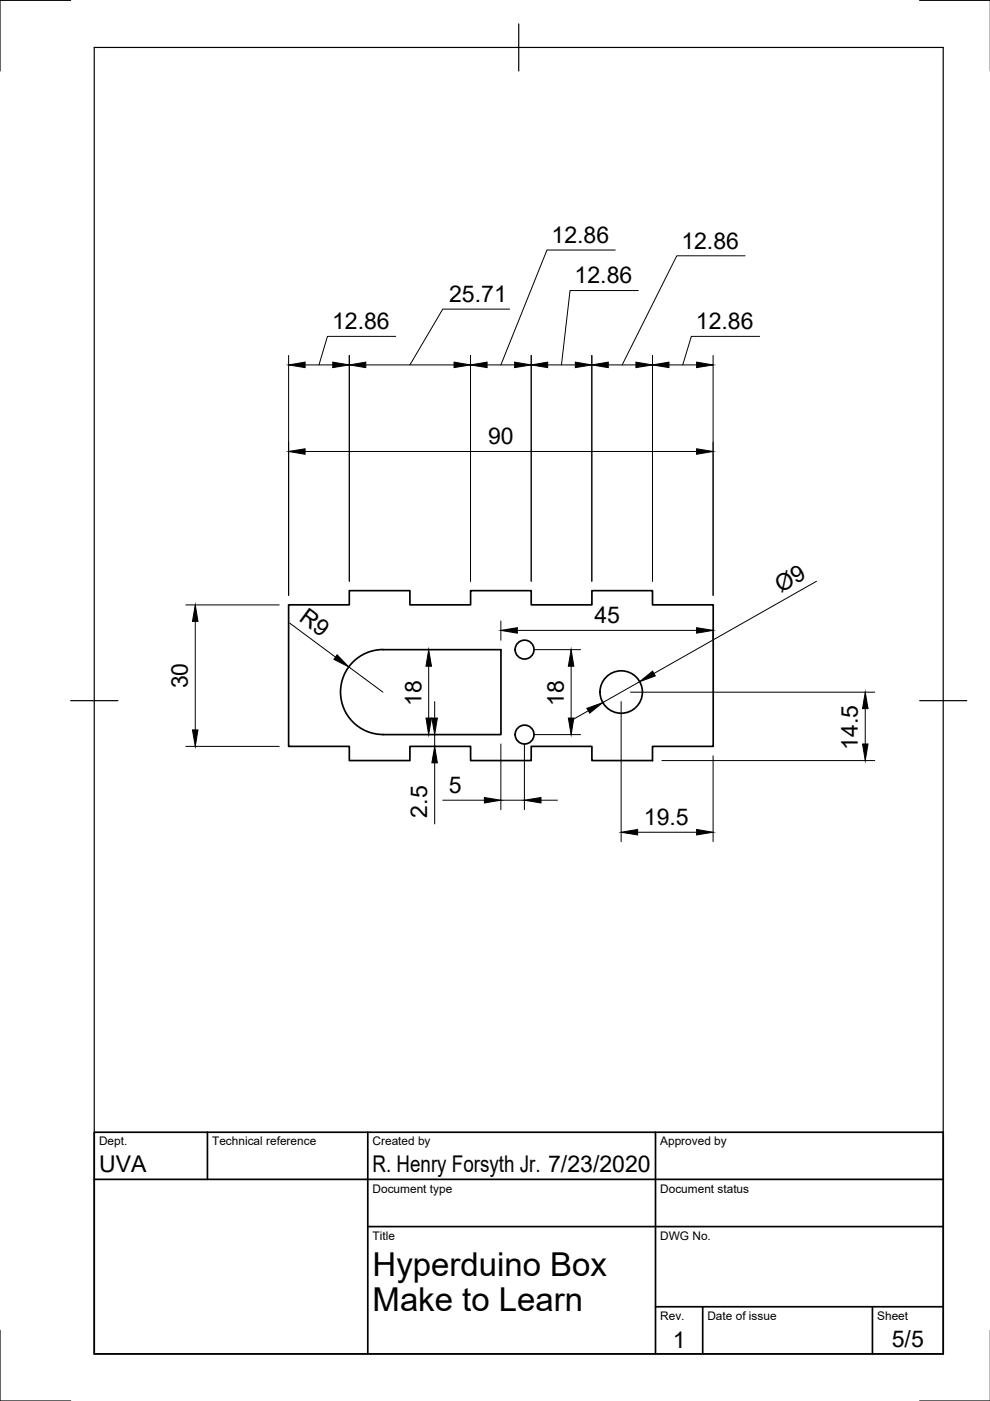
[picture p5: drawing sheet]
<svg xmlns="http://www.w3.org/2000/svg" width="210mm" height="297mm" viewBox="0 0 210 297" stroke-linecap="round" stroke-linejoin="round" font-family="sans-serif">
<!-- layer: Visible -->
<g fill="none" stroke="#000" stroke-width=".36">
<path d="M61.2 128.2h12.9v-3h12.8v3h12.9v-3h12.8v3h12.9v-3h12.8v3h12.9v30h-12.9v3.1h-12.8v-3.1h-12.9v3.1h-12.8v-3.1h-12.9v3.1h-12.8v-3.1h-12.9zM81.2 137.7a9 9 0 0 0-9 9 9 9 0 0 0 9 9l25 .1v-18.1h-25"/>
<circle cx="111.2" cy="137.7" r="2"/>
<circle cx="111.2" cy="155.7" r="2"/>
<circle cx="131.7" cy="146.7" r="4.5"/>
</g>
<!-- layer: Border -->
<path d="M15 .1h-15v15M20 10.1h180v276.9h-180zM110 5.1v10M195 .1h15M15 148.6h10M195 148.6h10M0 282.1v14.9h15M195 297h15" fill="none" stroke="#000" stroke-width=".25"/>
<!-- layer: TitleBlock -->
<path d="M20 240.1h180v46.9h-180zM20 250h180M44 240.1v9.9M78 240.1v46.9M139 240.1v46.9M78 260.1h122M139 277.1h61M149 277.1v9.9M185 277.1v9.9" fill="none" stroke="#000" stroke-width=".36"/>
<!-- layer: Dimensions -->
<g fill="none" stroke="#000" stroke-width=".21">
<path d="M130.5 53h-14.5l-9.8 24.4M158 54.2h-14.5l-11.6 23.2M61.2 75.4v50.8M64.7 77.4h5.8M74.1 75.4v47.8M77.6 77.4h18.7M83.9 71.3h-14.5l-1.8 6.1M99.8 75.4v47.8M103.3 77.4h5.8M108.1 65.5h-14.2l-7 11.9M112.6 75.4v47.8M116.1 77.4h5.9"/>
<path d="M125.5 75.4v47.8M129 77.4h5.8M135.3 61.6h-14.4l-1.9 15.8M138.3 75.4v47.8M141.8 77.4h5.9M151.2 75.4v50.8M161.1 71.3h-14.5l-1.8 6.1M64.7 95.7h83M39.4 128.3h19.8M41.4 131.7v23.1M61.4 132.1l9.7 7.2M106.2 131.7v4"/>
<path d="M109.7 133.7h38M113.2 137.7h9.9M151.2 133.5v2.2M173.1 123.2l-34.5 19.6M39.4 158.2h19.8M74 141.4l7.2 5.4M90.9 141.3v10.9M92.2 148.7v3.5M92.2 155.8v2.4M106.2 157.7v14M111.2 157.7v14M113.2 155.8h9.9"/>
<path d="M121.1 141.3v10.9M124.7 150.7l-3 1.7M131.7 148.7v29.7M133.7 146.8h51.8M135.6 144.5l-7.8 4.5M183.5 150.2v7.5M92.2 161.7v13M93.9 169.7h8.8M106.2 169.7h5M114.7 169.7h3.5M135.2 176.5h12.5M140.3 161.3h45.2"/>
<path d="M151.2 160.2v18.2"/>
</g>
<g fill="#000" stroke="#000" stroke-width=".21">
<path d="M61.2 77.4l3.5-.6v1.1zM70.5 76.8l3.6 .6-3.6 .5zM74.1 77.4l3.5-.6v1.1zM96.3 76.8l3.5 .6-3.5 .5zM99.8 77.4l3.5-.6v1.1zM109.1 76.8l3.5 .6-3.5 .5zM112.6 77.4l3.5-.6v1.1zM122 76.8l3.5 .6-3.5 .5zM125.5 77.4l3.5-.6v1.1zM134.8 76.8l3.5 .6-3.5 .5zM138.3 77.4l3.5-.6v1.1zM147.7 76.8l3.5 .6-3.5 .5z"/>
<path d="M61.2 95.7l3.5-.5v1.1zM147.7 95.2l3.5 .5-3.5 .6zM41.4 128.3l.6 3.4h-1.2zM71.5 138.8l2.5 2.6-3.2-1.6zM106.2 133.7l3.5-.6v1.1zM147.7 133.1l3.5 .6-3.5 .5zM40.8 154.8h1.2l-.6 3.4zM90.9 137.7l.6 3.6h-1.2zM90.3 152.2h1.2l-.6 3.6zM91.6 152.2h1.1l-.5 3.6zM121.1 137.7l.6 3.6h-1.2zM120.5 152.2h1.2l-.6 3.6z"/>
<path d="M124.4 150.2l3.4-1.2-2.8 2.2zM135.6 144.5l2.8-2.2 .5 1zM183.5 146.8l.5 3.4h-1.1zM182.9 157.7h1.1l-.5 3.6zM92.2 158.2l.5 3.5h-1.1zM102.7 169.1l3.5 .6-3.5 .6zM111.2 169.7l3.5-.6v1.2zM131.7 176.5l3.5-.6v1.1zM147.7 175.9l3.5 .6-3.5 .5z"/>
</g>
<g font-size="7">
<text x="79" y="270.6">Hyperduino Box</text>
<text x="79" y="278.1">Make to Learn</text>
</g>
<g font-size="4.9">
<text x="116.9" y="51.5">12.86</text>
<text x="144.5" y="52.7">12.86</text>
<text x="95.2" y="64">25.71</text>
<text x="121.8" y="60.1">12.86</text>
<text x="70.4" y="69.8">12.86</text>
<text x="147.6" y="69.8">12.86</text>
<text x="103.5" y="94.2">90</text>
<text x="165.5" y="125.7" transform="rotate(-30 165.5 125.7)">Ø9</text>
<text x="63.2" y="131.5" transform="rotate(36 63.2 131.5)">R9</text>
<text x="126" y="132.1">45</text>
<text x="39.8" y="146" transform="rotate(-90 39.8 146)">30</text>
<text x="89.3" y="149.6" transform="rotate(-90 89.3 149.6)">18</text>
<text x="119.5" y="149.6" transform="rotate(-90 119.5 149.6)">18</text>
<text x="181.9" y="158.9" transform="rotate(-90 181.9 158.9)">14.5</text>
<text x="90.6" y="173.3" transform="rotate(-90 90.6 173.3)">2.5</text>
<text x="95.2" y="168.1">5</text>
<text x="136.5" y="174.9">19.5</text>
<text x="21" y="248.5">UVA</text>
<text x="79" y="248.5">R. Henry Forsyth Jr. 7/23/2020</text>
<text x="142.6" y="285.7">1</text>
<text x="189.1" y="285.7">5/5</text>
</g>
<g font-size="2.5">
<text x="21" y="242.9">Dept.</text>
<text x="45" y="242.9">Technical reference</text>
<text x="79" y="242.9">Created by</text>
<text x="140" y="242.9">Approved by</text>
<text x="79" y="252.8">Document type</text>
<text x="140" y="252.8">Document status</text>
<text x="79" y="262.9">Title</text>
<text x="140" y="262.9">DWG No.</text>
<text x="140" y="279.9">Rev.</text>
<text x="150" y="279.9">Date of issue</text>
<text x="186" y="279.9">Sheet</text>
</g>
</svg>
